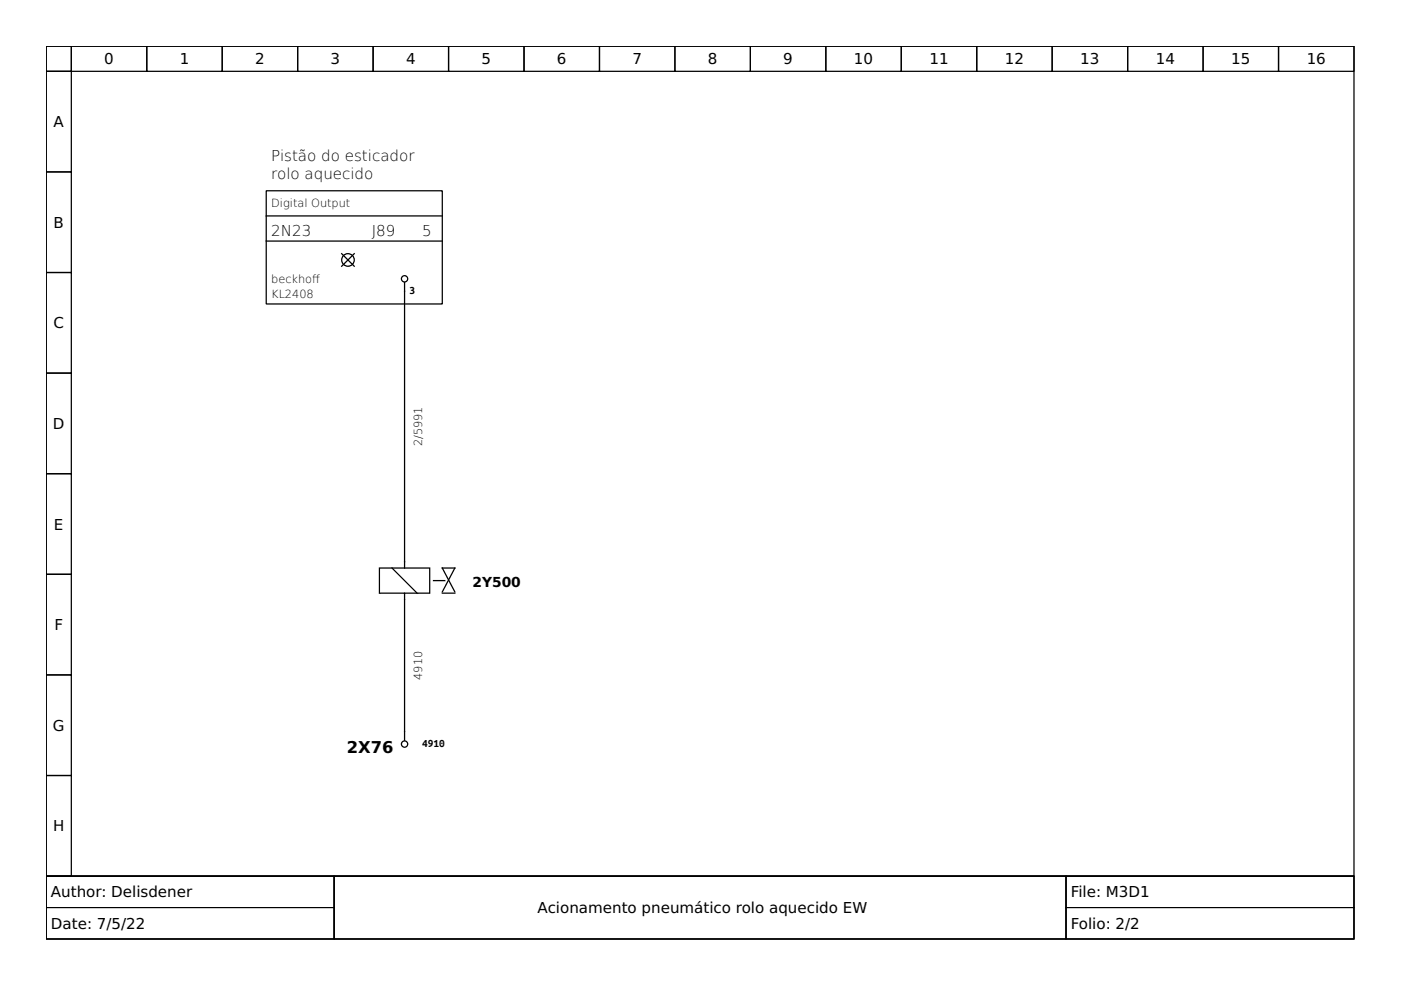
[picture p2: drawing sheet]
<svg xmlns="http://www.w3.org/2000/svg" width="297mm" height="210mm" viewBox="0 0 297 210" stroke-linecap="round" stroke-linejoin="round" font-family="sans-serif">
<g fill="none" stroke="#000" stroke-width=".26">
<path d="M9.8 9.8h277.3v176h-277.3zM9.8 9.8h5.3v5.3h-5.3zM9.8 15.1h5.3v21.4h-5.3zM15.1 9.8h16v5.3h-16zM31.1 9.8h16v5.3h-16zM47.1 9.8h16v5.3h-16zM63.1 9.8h16v5.3h-16zM79.1 9.8h16v5.3h-16zM95.1 9.8h16v5.3h-16zM111.1 9.8h16v5.3h-16zM127.1 9.8h16v5.3h-16zM143.1 9.8h16v5.3h-16z"/>
<path d="M159.1 9.8h16v5.3h-16zM175.1 9.8h16v5.3h-16zM191.1 9.8h16v5.3h-16zM207.1 9.8h16v5.3h-16zM223.1 9.8h16v5.3h-16zM239.1 9.8h16v5.3h-16zM255.1 9.8h16v5.3h-16zM271.1 9.8h16v5.3h-16zM9.8 36.5h5.3v21.3h-5.3zM9.8 57.8h5.3v21.3h-5.3zM9.8 79.1h5.3v21.3h-5.3zM9.8 100.4h5.3v21.4h-5.3z"/>
<path d="M9.8 121.8h5.3v21.3h-5.3zM9.8 143.1h5.3v21.3h-5.3zM9.8 164.4h5.3v21.4h-5.3zM9.8 185.8h277.3v13.3h-277.3z"/>
</g>
<path d="M9.8 185.8h61v6.6h-61zM9.8 192.4h61v6.7h-61zM70.8 185.8h155.2v13.3h-155.2zM226 185.8h61.1v6.6h-61.1zM226 192.4h61.1v6.7h-61.1z" fill="none" stroke="#000" stroke-width=".21"/>
<g fill="none" stroke="#000" stroke-width=".27">
<path d="M56.4 45.8h37.4M56.4 40.5h37.4v23.9h-37.4zM56.4 51.1h37.4M72.4 53.8l2.7 2.6M75.1 53.8l-2.7 2.6M85.8 59.9v60.5M80.4 120.4h10.7v5.4h-10.7zM83.1 120.4l5.3 5.4M85.8 125.8v31.2M91.9 123.1h2.4M93.8 125.5l2.6-5.1h-2.6l2.6 5.1M93.8 125.8h2.6"/>
<circle cx="73.8" cy="55.1" r="1.33"/>
<circle cx="85.8" cy="59.1" r=".67"/>
<circle cx="85.8" cy="157.8" r=".67"/>
</g>
<text font-size="3.5" x="73.5" y="159.6">2X76</text>
<g font-size="3.2">
<text x="22.1" y="13.7">0</text>
<text x="38.1" y="13.7">1</text>
<text x="54.1" y="13.7">2</text>
<text x="70.1" y="13.7">3</text>
<text x="86.1" y="13.7">4</text>
<text x="102.1" y="13.7">5</text>
<text x="118.1" y="13.7">6</text>
<text x="134.1" y="13.7">7</text>
<text x="150.1" y="13.7">8</text>
<text x="166.1" y="13.7">9</text>
<text x="181.1" y="13.7">10</text>
<text x="197.1" y="13.7">11</text>
<text x="213.1" y="13.7">12</text>
<text x="229" y="13.7">13</text>
<text x="245" y="13.7">14</text>
<text x="261" y="13.7">15</text>
<text x="277" y="13.7">16</text>
<text x="11.4" y="27">A</text>
<text x="57.5" y="34.1">Pistão do esticador</text>
<text x="57.5" y="38.1">rolo aquecido</text>
<text x="11.4" y="48.3">B</text>
<text x="57.5" y="50">2N23</text>
<text x="78.8" y="50">J89</text>
<text x="89.5" y="50">5</text>
<text x="11.3" y="69.6">C</text>
<text x="11.2" y="91">D</text>
<text x="11.4" y="112.3">E</text>
<text x="11.5" y="133.6">F</text>
<text x="11.2" y="155">G</text>
<text x="11.3" y="176.3">H</text>
<text x="10.8" y="190.3">Author: Delisdener</text>
<text x="227" y="190.3">File: M3D1</text>
<text x="10.8" y="197">Date: 7/5/22</text>
<text x="114" y="193.6">Acionamento pneumático rolo aquecido EW</text>
<text x="227" y="197">Folio: 2/2</text>
</g>
<text font-size="2.9" x="100.2" y="124.4">2Y500</text>
<g font-size="2.4">
<text x="57.5" y="43.9">Digital Output</text>
<text x="57.5" y="59.9">beckhof</text>
<text x="66.2" y="59.9">f</text>
<text x="57.5" y="63.1">KL2408</text>
<text x="86.8" y="62.3">3</text>
<text x="89.5" y="94.7" transform="rotate(-90 89.5 94.7)">2/5991</text>
<text x="89.5" y="144.1" transform="rotate(-90 89.5 144.1)">4910</text>
<text x="89.5" y="158.3">4910</text>
</g>
</svg>
